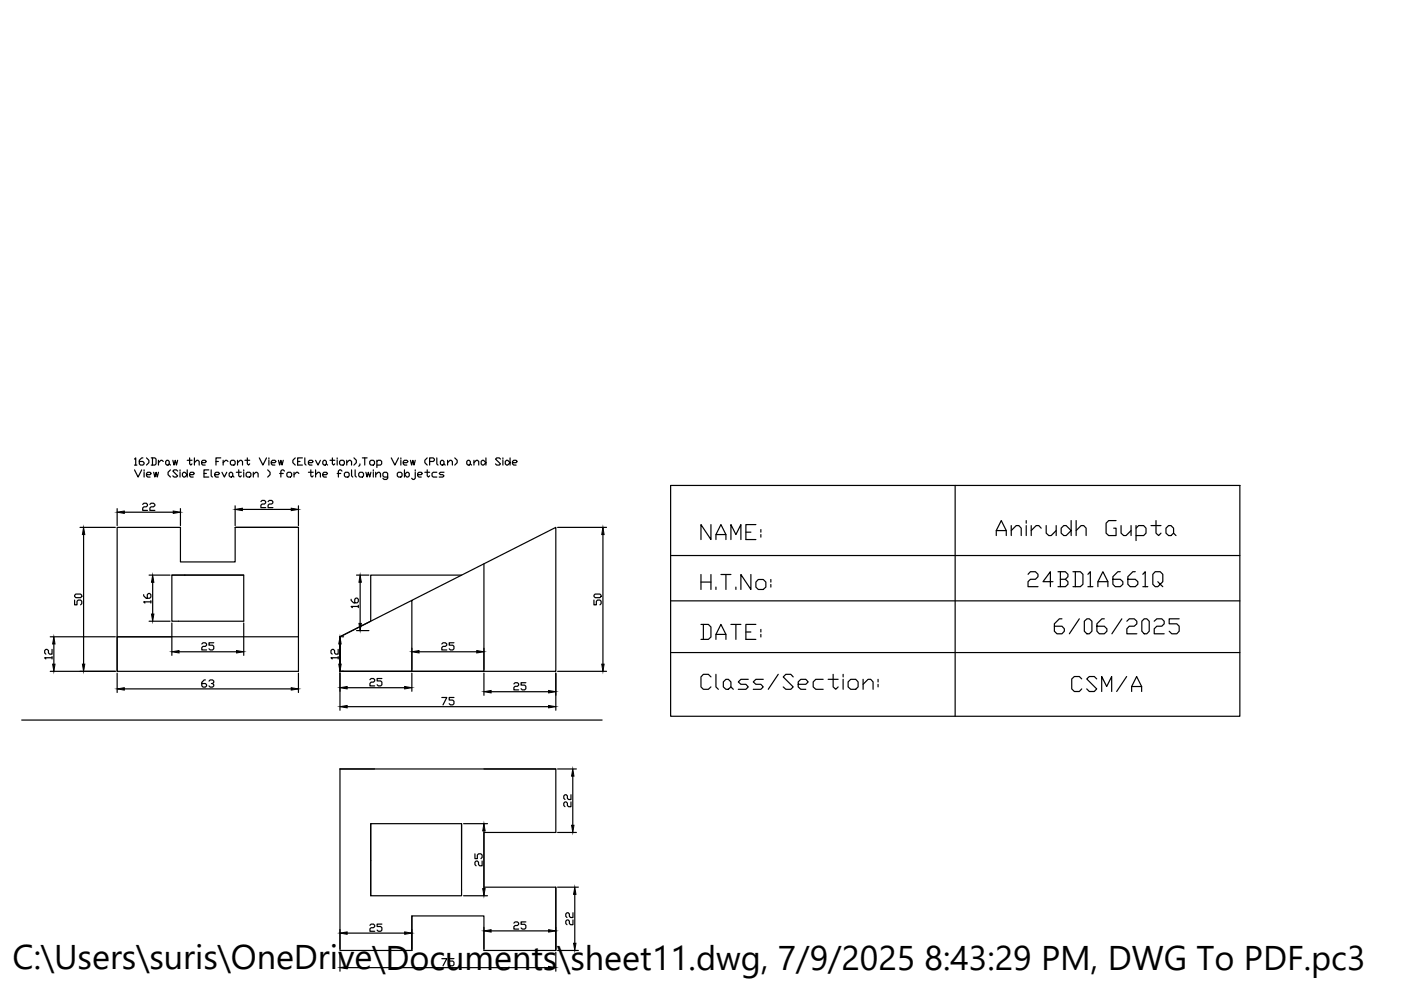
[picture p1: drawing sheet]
<svg xmlns="http://www.w3.org/2000/svg" width="297mm" height="210mm" viewBox="0 0 297 210" stroke-linecap="round" stroke-linejoin="round" font-family="sans-serif">
<!-- layer: 0 -->
<g fill="none" stroke="#000" stroke-width=".25">
<path d="M28.5 97.3l.3-.2v1.5M28.5 99.6l.8 1.5 .7-1.5M28.5 98.6h.5M30.3 97.1h-.3l-.5 .5v.8l.3 .2h.5l.3-.2v-.3l-.3-.3h-.8M30.6 99.6v.3M31.1 97.1l.5 .5v.5l-.5 .5M32.1 97.1h.7l.3 .2v1.1l-.3 .2h-.7M32.3 97.1v1.5M33.6 97.6v1M34.6 97.8l-.2-.2h-.3l-.5 .5M35.1 97.8l.3-.2h.2l.3 .2v.6l-.3 .2h-.2l-.3-.2zM35.9 98.4l.2 .2"/>
<path d="M36.1 99.6l-.5 .5v.5l.5 .5M36.6 97.6l.3 1 .3-1 .2 1 .3-1M37.7 99.9l-.3-.3h-.5l-.3 .3 1.1 1-.3 .2h-.5l-.3-.2M38.2 99.6v.3M39.7 97.6h1M39.7 99.6v1.5M40.2 97.1v1.3l.3 .2 .2-.2M41.2 98.1l.5-.5h.3l.2 .2v.8M41.2 97.1v1.5M42.7 98.1h.8l.3-.3-.3-.2h-.5l-.3 .2v.6l.3 .2h.5M44.3 99.6h-1v1.5h1M44.8 99.6v1.3l.2 .2"/>
<path d="M45.8 97.8h.5M46.8 97.1h-1v1.5M47.3 97.6v1M48.3 97.8l-.2-.2h-.3l-.5 .5M48.8 97.8l.3-.2h.5l.3 .2v.6l-.3 .2h-.5l-.3-.2zM50.4 98.1l.5-.5h.3l.2 .2v.8M50.4 97.6v1M50.6 99.6v1.3l.3 .2 .3-.2M51.7 99.6v.3M51.9 97.6h1M52.4 97.1v1.3l.3 .2 .2-.2M55 97.1l.7 1.5 .8-1.5"/>
<path d="M56.8 99.6l.5 .5v.5l-.5 .5M57 97.1v.2M57 97.6v1M57.5 98.1h.8l.2-.3-.2-.2h-.5l-.3 .2v.6l.3 .2h.5M59 97.6l.3 1 .2-1 .3 1 .3-1M60.3 99.9l-.2-.3h-.3l-.3 .3v1.2M62.6 97.1l-.5 .5v.5l.5 .5M63.1 97.8h.5M64.1 97.1h-1v1.5h1M64.6 97.1v1.3l.3 .2M65.4 98.1h.8l.2-.3-.2-.2h-.6l-.2 .2v.6l.2 .2h.6M65.9 99.6v1.3l.3 .2 .2-.2"/>
<path d="M66.9 97.6l.5 1 .5-1M66.9 99.6v1.5M68.4 97.8l.3-.2h.2l.3 .2v.6l-.3 .2h-.2l-.3-.2zM69.2 98.4l.3 .2M70 97.6h1M70.5 97.1v1.3l.2 .2 .3-.2M71.5 97.1v.2M71.5 97.6v1M72.2 97.6h.6l.2 .2v.6l-.2 .2h-.6l-.2-.2v-.6zM72.5 99.9l-.3-.3h-.2l-.3 .3v1.2M73.5 98.1l.5-.5h.3l.2 .2v.8M73.5 97.6v1"/>
<path d="M74.5 99.6v1.3l.3 .2M75 97.1l.6 .5v.5l-.6 .5M75.3 99.6v1.3l.3 .2M76.3 98.4v.2l-.2 .3M76.8 97.1h1M77.3 97.1v1.5M78.4 97.8l.2-.2h.5l.3 .2v.6l-.3 .2h-.5l-.2-.2zM79.1 99.6v.3M79.9 97.8l.3-.2h.5l.2 .2v.6l-.2 .2h-.8M79.9 97.6v1.5M83 97.1l.7 1.5 .8-1.5M85 97.1v.2"/>
<path d="M85 97.6v1M85.5 98.1h.8l.2-.3-.2-.2h-.5l-.3 .2v.6l.3 .2h.5M85.8 99.6v1.5M87 97.6l.3 1 .2-1 .3 1 .2-1M88 99.6v.3M90.6 97.1l-.5 .5v.5l.5 .5M90.6 99.6v1.3l.2 .2 .3-.2M91.1 97.8h.7l.3-.2v-.3l-.3-.2h-.7v1.5M92.6 97.1v1.3l.3 .2M93.4 97.8l.2-.2h.3l.2 .2v.6l-.2 .2h-.3l-.2-.2zM94.1 98.4l.3 .2M94.9 98.1l.5-.5h.3l.2 .2v.8"/>
<path d="M94.9 97.6v1M96.4 97.1l.5 .5v.5l-.5 .5M99.2 97.6h.3l.2 .2v.6l-.2 .2h-.3l-.2-.2v-.6zM99.7 98.4l.3 .2M100.5 98.1l.5-.5h.2l.3 .2v.8M100.5 97.6v1M102 97.8l.3-.2h.2l.5 .5-.5 .5h-.2l-.3-.2zM103 97.1v1.5M106.1 97.3l-.2-.2h-.6l-.2 .2 1 1.1-.2 .2h-.6l-.2-.2M106.6 97.1v.2M106.6 97.6v1M107.1 97.8l.3-.2h.2l.5 .5-.5 .5h-.2l-.3-.2z"/>
<path d="M108.1 97.1v1.5M108.7 98.1h.7l.3-.3-.3-.2h-.5l-.2 .2v.6l.2 .2h.5M17 111.8h7.5M17.7 113.3v27.5M24.8 107.8v3.6M26.4 108.6h10.3M30.3 106.9l.2-.2h.5l.3 .2v.3l-.3 .3h-.5l-.2 .2v.5h1M30.6 100.1v1M31.1 100.6h.7l.3-.2-.3-.3h-.5l-.2 .3v.5l.2 .2h.5M31.8 106.9l.2-.2h.5l.3 .2v.3l-.3 .3h-.5l-.2 .2v.5h1M32.6 100.1l.2 1 .3-1 .2 1 .3-1M38.2 100.1v1"/>
<path d="M38.3 107.8v3.6M38.7 100.4l.2-.3h.3l.5 .5-.5 .5h-.3l-.2-.2zM40.2 100.6h.8l.2-.2-.2-.3h-.5l-.3 .3v.5l.3 .2h.5M43.3 100.4h.5M45.5 100.6h.8l.3-.2-.3-.3h-.5l-.3 .3v.5l.3 .2h.5M47.1 100.1l.5 1 .5-1M48.6 100.4l.2-.3h.3l.2 .3v.5l-.2 .2h-.3l-.2-.2zM49.3 100.9l.3 .2M49.9 111.8h13.4v30.5h-38.5v-30.5h13.5v7.3h11.6v-7.3h13.4M49.9 107.2v4.2M50.1 100.1h1.1M51.4 108h10.4"/>
<path d="M51.7 100.1v1M52.2 100.4l.2-.3h.5l.3 .3v.5l-.3 .2h-.5l-.2-.2zM53.7 100.6l.5-.5h.3l.2 .3v.7M53.7 100.1v1M55.3 106.4l.3-.3h.5l.2 .3v.2l-.2 .3h-.5l-.3 .2v.5h1M56.8 106.4l.3-.3h.5l.3 .3v.2l-.3 .3h-.5l-.3 .2v.5h1.1M59.3 100.4h.8M60.8 100.4l.3-.3h.5l.2 .3v.5l-.2 .2h-.5l-.3-.2zM62.3 100.1v1M63.3 107.2v4.2M63.4 100.4l-.3-.3h-.2l-.6 .5M65.4 100.1h1"/>
<path d="M66.9 100.6l.5-.5h.3l.2 .3v.7M68.4 100.6h.8l.3-.2-.3-.3h-.5l-.3 .3v.5l.3 .2h.5M71.5 100.4h.7M73 100.4l.3-.3h.5l.2 .3v.5l-.2 .2h-.5l-.3-.2zM76.1 100.4l.2-.3h.5l.3 .3v.5l-.3 .2h-.5l-.2-.2zM77.6 100.1l.2 1 .3-1 .3 1 .2-1M79.1 100.1v1M79.7 100.6l.5-.5h.2l.3 .3v.7M79.7 100.1v1M82.2 101.1h-.8l-.2-.2v-.5l.2-.3h.5l.3 .3v1l-.3 .3h-.5l-.2-.3M84.2 100.4l.3-.3h.5l.2 .3v.5l-.2 .2h-.5l-.3-.2zM85.8 100.6l.5-.5h.2l.3 .3v.5l-.3 .2h-.2z"/>
<path d="M88 100.1v1.3l-.2 .3h-.3l-.2-.3M88.5 100.6h.8l.3-.2-.3-.3h-.5l-.3 .3v.5l.3 .2h.5M90.1 100.1h1M92.6 100.1h-.8l-.2 .3v.5l.2 .2h.8M94.1 100.1h-.7l-.3 .3 .3 .2h.5l.2 .3-.2 .2h-.8M102.6 119.6v22.7h-15.3M118.2 111.8h10.4M127.8 113.3v27.5M142.2 102.9h120.7v49h-120.7zM142.2 117.8h120.7M150.7 111.2v3.2l-2.1-3.2v3.2M151.8 114.4v-1.1l1.1-2.1 1 2.1v1.1"/>
<path d="M151.8 113.3h2.1M155 114.4v-3.2l1 2.1 1.1-2.1v3.2M158.1 112.8h1.1M160.3 111.2h-2.2v3.2h2.2M161.3 112.3v.5M161.3 113.3v.6M202.5 102.9v49M10.7 135h13.8M11 139.5h-1.5l.2 .2M11 137.7v1h-.5l-.2-.3v-.5l-.3-.2h-.3l-.2 .2v.5l.2 .3M11 139.2v.5M11.4 136.5v4.3"/>
<path d="M15.8 127.2v1h.5v-.7l.3-.3h.5l.2 .3v.5l-.2 .2M15.8 126.2l.3-.2h1l.2 .2v.3l-.2 .2h-1l-.3-.2zM24.8 135h11.6M30.5 126.1v.2l.5 .5h.7l.3-.2v-.5l-.3-.3h-.2l-.3 .3v.7M31.6 121.9h4.5M31.6 131.7h4.5M32 127.6h-1.5l.2 .3M32 127.4v.5M32.4 123.5v6.7M36.4 121.9h15.3v9.8h-15.3v-9.8h15.3M36.4 132.1v6.9M38 138.2h12.2"/>
<path d="M42.8 136.5l.2-.2h.5l.3 .2v.3l-.3 .2h-.5l-.2 .3v.5h1M45.3 136.3h-1v.5h.8l.2 .2v.6l-.2 .2h-.5l-.3-.2M51.7 132.1v6.9M63.3 135h-38.5v7.3M71.7 139.5h-1.5l.2 .2M71.7 137.7v1h-.5l-.3-.3v-.5l-.2-.2h-.3l-.2 .2v.5l.2 .3M71.7 139.2v.5M72.1 136.5v4.3M72.5 135h.3M74.5 127.1v.2l.5 .5h.7l.3-.2v-.5l-.3-.3h-.2l-.3 .3v.7M75.6 121.9h2.6M75.6 133.7h2.6"/>
<path d="M76 128.6h-1.5l.2 .2M76 128.3v.5M76.4 123.5v8.7M87.3 137.4v4.6M88.8 138.2h12.3M93.7 136.5l.2-.2h.5l.3 .2v.3l-.3 .2h-.5l-.2 .3v.5h1M96.3 136.3h-1.1v.5h.8l.3 .2v.6l-.3 .2h-.5l-.3-.2M97.9 121.9h-19.3v9.8l-6.5 3.3 45.7-23.2v30.5h-45.7v-7.3v7.3h15.2v-15M102.6 137.4v4.6M125.9 127.2v1h.5v-.7l.3-.3h.5l.3 .3v.5l-.3 .2M125.9 126.2l.3-.2h1l.3 .2v.3l-.3 .2h-1l-.3-.2zM142.2 127.4h120.7"/>
<path d="M142.2 138.4h120.7M148.6 132.4h1.6l.5 .5v2.2l-.5 .5h-1.6M148.6 121.8v3.2M148.6 123.4h2.1M149.1 132.4v3.2M150.7 121.8v3.2M151.8 135.6v-1.1l1.1-2.1 1 2.1v1.1M151.8 124.5v.5M151.8 134.5h2.1M152.9 121.8h2.1M153.9 121.8v3.2M155 132.4h2.1"/>
<path d="M156 124.5v.5M156 132.4v3.2M158.1 134h1.1M159.2 121.8v3.2l-2.1-3.2v3.2M160.3 132.4h-2.2v3.2h2.2M160.8 122.9h1l.6 .5v1.1l-.6 .5h-1l-.5-.5v-1.1zM161.3 133.4v.6M161.3 134.5v.6M163.4 122.9v.5M163.4 123.9v.6M4.6 152.7h123.1M10.7 142.3h13.8"/>
<path d="M24.8 142.7v4.1M26.4 146.1h35.4M43.5 144.2h-.2l-.5 .5v.7l.2 .3h.5l.3-.3v-.2l-.3-.3h-.7M44.3 144.4l.3-.2h.5l.2 .2v.3l-.2 .2h-.3M45.1 144.9l.2 .3v.2l-.2 .3h-.5l-.3-.3M63.3 142.7v4.1M72.1 142.7v7.9M72.5 142.3h.3M73.6 149.8h42.7M73.6 145.8h12.2M78.4 144.1l.3-.2h.5l.2 .2v.3l-.2 .2h-.5l-.3 .3v.5h1M81 143.9h-1v.5h.7l.3 .2v.6l-.3 .2h-.5l-.2-.2"/>
<path d="M87.3 142.7v3.9M93.7 147.9h1l-.8 1.6M96.3 147.9h-1.1v.5h.8l.3 .3v.5l-.3 .3h-.5l-.3-.3M102.6 142.7v4.7M104.1 146.7h12.2M109 145l.2-.2h.5l.3 .2v.3l-.3 .2h-.5l-.2 .3v.5h1M111.5 144.8h-1v.5h.7l.3 .2v.5l-.3 .3h-.5l-.2-.3M117.8 142.7v7.9M118.2 142.3h10.4M150.7 143.5l-.5-.5h-1.1l-.5 .5v2.1l.5 .5h1.1l.5-.5M151.8 143v2.6l.5 .5M153.4 144.6l.5-.6h.5l.6 .6v1l-.6 .5h-.5l-.5-.5z"/>
<path d="M155 145.6l.5 .5M158.7 144h-1.6l-.6 .6 .6 .5h1l.6 .5-.6 .5h-1.6M161.8 144h-1.5l-.6 .6 .6 .5h1l.5 .5-.5 .5h-1.6M165 143l-2.1 3.1M168.2 143.5l-.5-.5h-1.1l-.5 .5 2.1 2.1-.5 .5h-1.1l-.5-.5M169.2 145.1h1.6l.6-.5-.6-.6h-1l-.6 .6v1l.6 .5h1M174.5 144h-1.5l-.6 .6v1l.6 .5h1.5M175.6 144h2.1M176.6 143v2.6l.6 .5 .5-.5M178.8 143v.5M178.8 144v2.1M179.8 144.6l.6-.6h1l.5 .6v1l-.5 .5h-1l-.6-.5z"/>
<path d="M183 145.1l1.1-1.1h.5l.5 .6v1.5M183 144v2.1M186.2 144v.6M186.2 145.1v.5M72.1 163h45.7v13.5h-15.2v11.6h15.2v13.4M72.1 163v38.5h15.2M72.1 163h7.3M78.6 174.6v15.3M97.9 174.6v15.3h-19.3v-15.3h19.3v7.7M98.3 174.6h5.1M102.6 163h15.2M102.6 176.2v12.2"/>
<path d="M118.2 163h4M118.2 176.5h4M121.1 170v1h-.5l-.3-.2v-.5l-.3-.3h-.2l-.3 .3v.5l.3 .2M121.1 168.5v1h-.5l-.3-.2v-.5l-.3-.3h-.2l-.3 .3v.5l.3 .2M121.4 164.6v10.4M98.3 189.9h5.1M100.7 181v1h.5v-.7l.3-.3h.5l.2 .3v.5l-.2 .2M102.2 182.6v1h-.5l-.2-.3v-.5l-.3-.2h-.2l-.3 .2v.5l.3 .3M117.8 188.1v13.4h-15.2M118.2 188.1h4.4M121.5 193.5v1h-.5l-.3-.2v-.5l-.2-.3h-.3l-.2 .3v.5l.2 .2M121.9 189.6v10.4"/>
<path d="M73.6 205.2h42.7"/>
</g>
<g fill="#000" stroke="#000" stroke-width=".21">
<path d="M17.7 111.8l.3 1.5h-.5zM24.8 108.6l1.6-.3v.6zM36.7 108.3l1.6 .3-1.6 .3zM49.9 108l1.5-.2v.5zM61.8 107.8l1.5 .2-1.5 .3zM127.8 111.8l.3 1.5h-.5zM11.4 135l.3 1.5h-.5zM32.1 130.2h.5l-.2 1.5zM32.4 121.9l.2 1.6h-.5zM36.4 138.2l1.6-.3v.5zM50.2 137.9l1.5 .3-1.5 .2zM72.1 135l.2 1.5h-.5z"/>
<path d="M76.1 132.2h.5l-.2 1.5zM76.4 121.9l.2 1.6h-.5zM87.3 138.2l1.5-.3v.5zM101.1 137.9l1.5 .3-1.5 .2zM11.2 140.8h.5l-.3 1.5zM17.5 140.8h.5l-.3 1.5zM24.8 146.1l1.6-.3v.5zM61.8 145.8l1.5 .3-1.5 .2zM71.8 140.8h.5l-.2 1.5zM72.1 149.8l1.5-.2v.5zM72.1 145.8l1.5-.2v.5zM85.8 145.6l1.5 .2-1.5 .3z"/>
<path d="M102.6 146.7l1.5-.3v.5zM116.3 149.6l1.5 .2-1.5 .3zM116.3 146.4l1.5 .3-1.5 .2zM127.6 140.8h.5l-.3 1.5zM102.6 174.6l.3 1.6h-.6zM121.4 163l.3 1.6h-.5zM121.2 175h.5l-.3 1.5zM102.3 188.4h.6l-.3 1.5zM121.9 188.1l.2 1.5h-.5z"/>
</g>
<text font-size="11.9" x="2.8" y="207.4">CSM/A</text>
<text font-size="7.9" x="210.3" y="115.7">Anirudh Gupta</text>
<text font-size="7.3" x="2.7" y="205.5">C:\Users\suris\OneDrive\Documents\sheet11.dwg, 7/9/2025 8:43:29 PM, DWG To PDF.pc3</text>
<g font-size="6.6">
<text x="217" y="125.6">24BD1A661Q</text>
<text x="222.6" y="135.5">6/06/2025</text>
<text x="226.5" y="147.8">CSM/A</text>
</g>
</svg>
